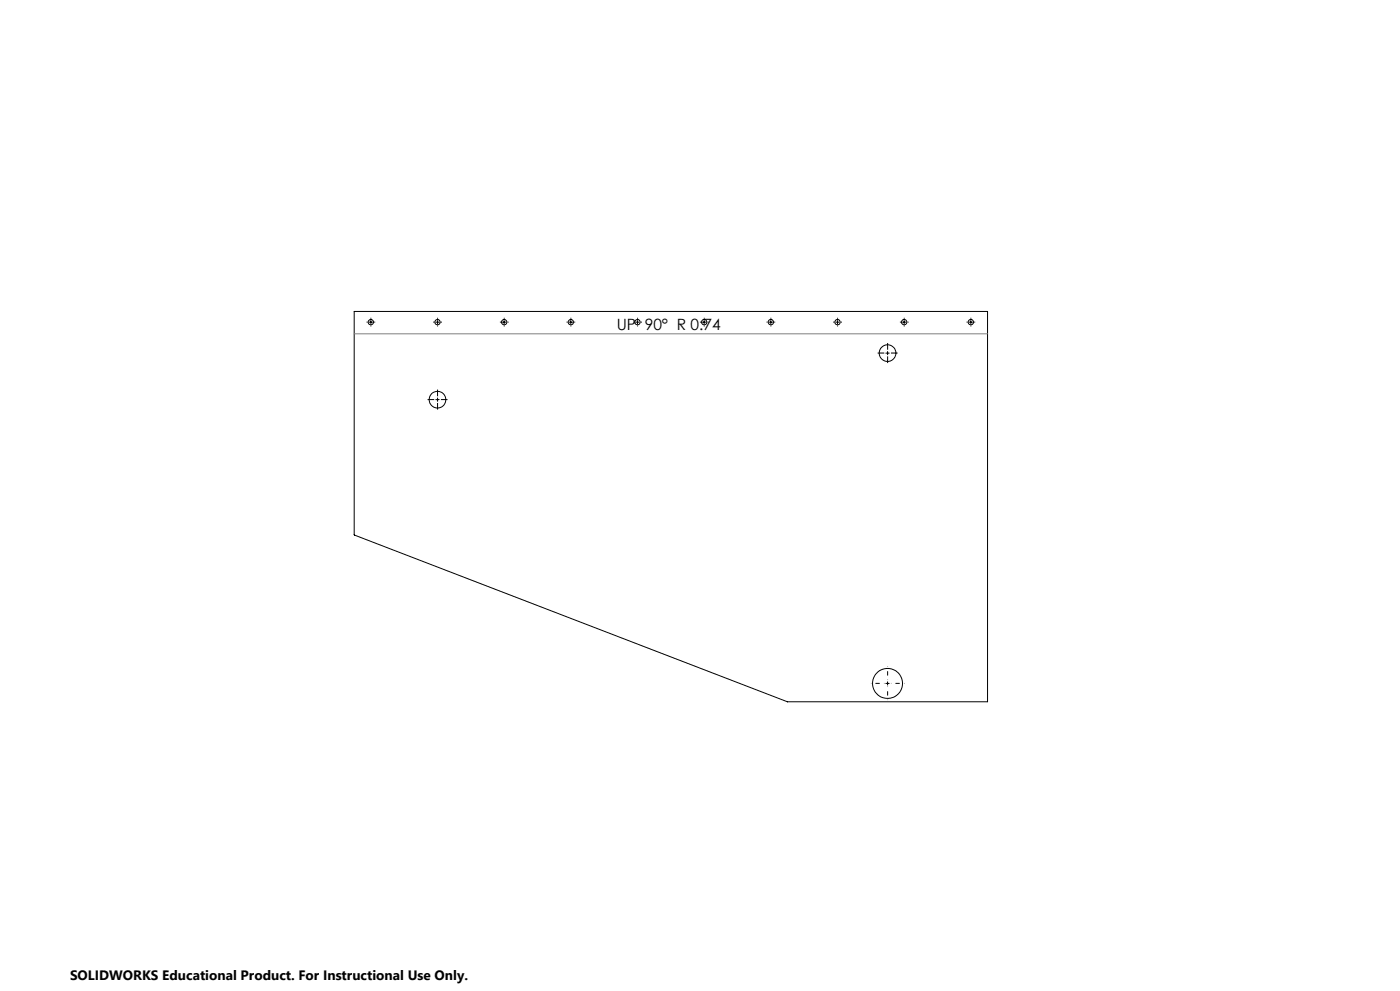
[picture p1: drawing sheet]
<svg xmlns="http://www.w3.org/2000/svg" width="420mm" height="297mm" viewBox="0 0 420 297" stroke-linecap="round" stroke-linejoin="round" font-family="sans-serif">
<g fill="none" stroke="#000" stroke-width=".3">
<path d="M106.3 93.3h190v117h-60.1l-129.9-49.9zM110.7 96.6h1.1M111.3 96.1v.9M130.7 96.6h1.1M131.3 96.1v.9M150.7 96.6h1.1M151.2 96.1v.9M170.7 96.6h1.1M171.2 96.1v.9M190.7 96.6h1M191.2 96.1v.9M210.7 96.6h1"/>
<path d="M211.2 96.1v.9M230.8 96.6h.9M231.2 96.1v.9M250.8 96.6h.9M251.2 96.1v.9M270.8 96.6h.9M271.3 96.1v.9M290.8 96.6h.9M291.3 96.1v.9M130.7 119.8h1.1M131.3 119.3v1M265.7 105.8h1.1"/>
<path d="M266.3 105.3v1M265.7 204.8h1.1M266.3 204.3v1"/>
<circle cx="111.2" cy="96.5" r=".8"/>
<circle cx="131.3" cy="96.5" r=".8"/>
<circle cx="151.3" cy="96.5" r=".8"/>
<circle cx="171.3" cy="96.5" r=".8"/>
<circle cx="191.3" cy="96.5" r=".8"/>
<circle cx="211.3" cy="96.5" r=".8"/>
<circle cx="231.3" cy="96.5" r=".8"/>
<circle cx="251.2" cy="96.5" r=".81"/>
<circle cx="271.3" cy="96.5" r=".81"/>
<circle cx="291.3" cy="96.5" r=".81"/>
<circle cx="131.2" cy="119.8" r="2.49"/>
<circle cx="266.3" cy="105.8" r="2.5"/>
<circle cx="266.3" cy="204.8" r="4.5"/>
</g>
<g fill="none" stroke="#000" stroke-width=".3" stroke-dasharray="15.2 1.3 1.3 1.3" stroke-linecap="butt">
<path d="M110.3 96.5h-.3M111.3 95.5v-.3M111.3 97.5v.3M112.3 96.5h.3M130.3 96.5h-.3M131.3 95.5v-.3M131.3 97.5v.3M132.3 96.5h.3M150.3 96.5h-.3M151.3 95.5v-.3M151.3 97.5v.3M152.3 96.5h.3"/>
<path d="M170.3 96.5h-.3M171.3 95.5v-.3M171.3 97.5v.3M172.3 96.5h.3M190.3 96.5h-.3M191.3 95.5v-.3M191.3 97.5v.3M192.3 96.5h.3M210.3 96.5h-.3M211.3 95.5v-.3M211.3 97.5v.3M212.3 96.5h.3"/>
<path d="M230.3 96.5h-.3M231.3 95.5v-.3M231.3 97.5v.3M232.3 96.5h.3M250.3 96.5h-.3M251.3 95.5v-.3M251.3 97.5v.3M252.3 96.5h.3M270.3 96.5h-.3M271.3 95.5v-.3M271.3 97.5v.3M272.3 96.5h.3"/>
<path d="M290.3 96.5h-.3M291.3 95.5v-.3M291.3 97.5v.3M292.3 96.5h.3M130.3 119.8h-2M131.3 118.8v-2M132.3 119.8h2M265.3 105.8h-2M266.3 104.8v-2M266.3 106.8v2M267.3 105.8h2M131.3 120.8v2"/>
</g>
<path d="M265.3 204.8h-4M266.3 203.8v-4M266.3 205.8v4M267.3 204.8h4" fill="none" stroke="#000" stroke-width=".3" stroke-dasharray="15.2 1.3 1.3 1.3" stroke-dashoffset="15.1" stroke-linecap="butt"/>
<path d="M106.3 100h190" fill="none" stroke="#808080" stroke-width=".3"/>
<text font-size="4.7" x="185" y="99">UP 90° R 0.74</text>
<text font-size="4.1" x="21" y="293.7">SOLIDWORKS Educational Product. For Instructional Use Only.</text>
</svg>
